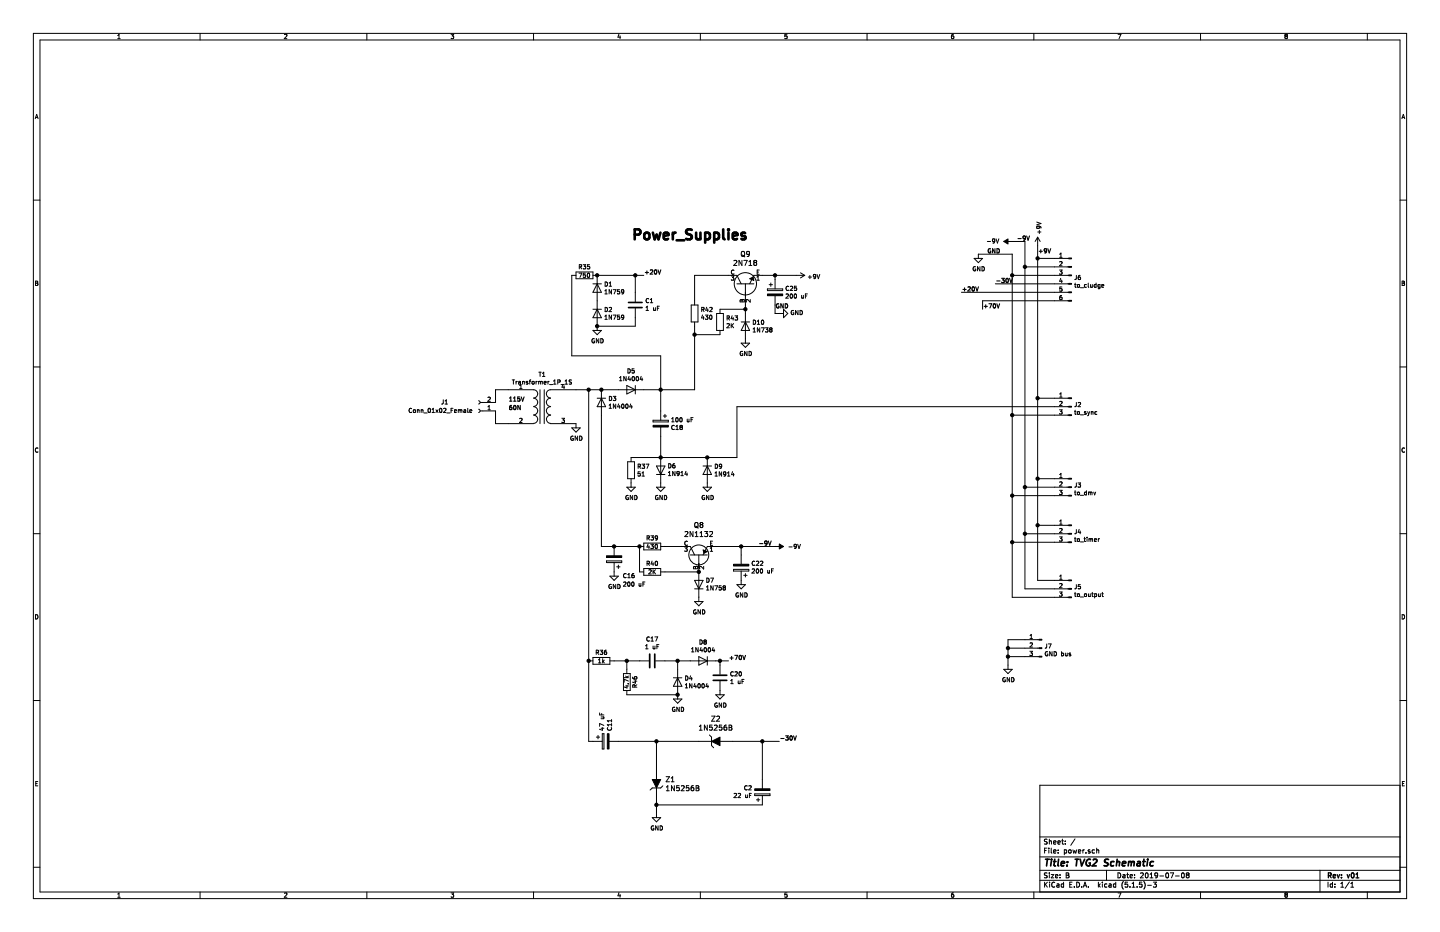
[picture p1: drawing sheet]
EESchema Schematic File Version 4
EELAYER 30 0
EELAYER END
$Descr B 17000 11000
encoding utf-8
Sheet 1 1
Title "TVG2 Schematic"
Date "2019-07-08"
Rev "v01"
Comp ""
Comment1 ""
Comment2 ""
Comment3 ""
Comment4 ""
$EndDescr
Text Label 7450 2850 0    118  ~ 24
Power_Supplies
$Comp
L Device:Transformer_1P_1S T1
U 1 1
P 6400 4800
F 0 "T1" H 6400 5181 50  0000 C CNN
F 1 "Transformer_1P_1S" H 6400 5090 50  0000 C CNN
F 2 "Connector_PinSocket_2.54mm:PinSocket_1x04_P2.54mm_Vertical" H 6400 4800 50  0001 C CNN
F 3 "~" H 6400 4800 50  0001 C CNN
	1    6400 4800
	1    0    0    -1  
$EndComp
$Comp
L power:GND #PWR026
U 1 1
P 6800 5000
F 0 "#PWR026" H 6800 4750 50  0001 C CNN
F 1 "GND" H 6805 4827 50  0000 C CNN
F 2 "" H 6800 5000 50  0001 C CNN
F 3 "" H 6800 5000 50  0001 C CNN
	1    6800 5000
	1    0    0    -1  
$EndComp
$Comp
L Diode:1N4004 D3
U 1 1
P 7100 4750
F 0 "D3" V 7054 4829 50  0000 L CNN
F 1 "1N4004" V 7145 4829 50  0000 L CNN
F 2 "Diode_THT:D_DO-41_SOD81_P10.16mm_Horizontal" H 7100 4575 50  0001 C CNN
F 3 "http://www.vishay.com/docs/88503/1n4001.pdf" H 7100 4750 50  0001 C CNN
	1    7100 4750
	0    1    1    0   
$EndComp
$Comp
L Diode:1N4004 D5
U 1 1
P 7450 4600
F 0 "D5" H 7450 4384 50  0000 C CNN
F 1 "1N4004" H 7450 4475 50  0000 C CNN
F 2 "Diode_THT:D_DO-41_SOD81_P10.16mm_Horizontal" H 7450 4425 50  0001 C CNN
F 3 "http://www.vishay.com/docs/88503/1n4001.pdf" H 7450 4600 50  0001 C CNN
	1    7450 4600
	-1   0    0    1   
$EndComp
$Comp
L Device:D D2
U 1 1
P 7050 3700
F 0 "D2" V 7004 3779 50  0000 L CNN
F 1 "1N759" V 7095 3779 50  0000 L CNN
F 2 "Diode_THT:D_DO-41_SOD81_P10.16mm_Horizontal" H 7050 3700 50  0001 C CNN
F 3 "~" H 7050 3700 50  0001 C CNN
	1    7050 3700
	0    1    1    0   
$EndComp
Wire Wire Line
	7300 4600 7100 4600
$Comp
L Device:R R35
U 1 1
P 6900 3250
F 0 "R35" V 6800 3250 50  0000 C CNN
F 1 "750" V 6900 3250 50  0000 C CNN
F 2 "Resistor_THT:R_Axial_DIN0207_L6.3mm_D2.5mm_P7.62mm_Horizontal" V 6830 3250 50  0001 C CNN
F 3 "~" H 6900 3250 50  0001 C CNN
	1    6900 3250
	0    1    1    0   
$EndComp
$Comp
L Device:D D1
U 1 1
P 7050 3400
F 0 "D1" V 7004 3479 50  0000 L CNN
F 1 "1N759" V 7095 3479 50  0000 L CNN
F 2 "Diode_THT:D_DO-41_SOD81_P10.16mm_Horizontal" H 7050 3400 50  0001 C CNN
F 3 "~" H 7050 3400 50  0001 C CNN
	1    7050 3400
	0    1    1    0   
$EndComp
$Comp
L Device:R R43
U 1 1
P 8500 3800
F 0 "R43" H 8570 3846 50  0000 L CNN
F 1 "2K" H 8570 3755 50  0000 L CNN
F 2 "Resistor_THT:R_Axial_DIN0207_L6.3mm_D2.5mm_P7.62mm_Horizontal" V 8430 3800 50  0001 C CNN
F 3 "~" H 8500 3800 50  0001 C CNN
	1    8500 3800
	1    0    0    -1  
$EndComp
$Comp
L Device:R R42
U 1 1
P 8200 3700
F 0 "R42" H 8270 3746 50  0000 L CNN
F 1 "430" H 8270 3655 50  0000 L CNN
F 2 "Resistor_THT:R_Axial_DIN0207_L6.3mm_D2.5mm_P7.62mm_Horizontal" V 8130 3700 50  0001 C CNN
F 3 "~" H 8200 3700 50  0001 C CNN
	1    8200 3700
	1    0    0    -1  
$EndComp
$Comp
L Device:D D10
U 1 1
P 8800 3850
F 0 "D10" V 8754 3929 50  0000 L CNN
F 1 "1N738" V 8845 3929 50  0000 L CNN
F 2 "Diode_THT:D_DO-41_SOD81_P10.16mm_Horizontal" H 8800 3850 50  0001 C CNN
F 3 "~" H 8800 3850 50  0001 C CNN
	1    8800 3850
	0    1    1    0   
$EndComp
$Comp
L Diode:1N914 D6
U 1 1
P 7800 5550
F 0 "D6" V 7846 5471 50  0000 R CNN
F 1 "1N914" V 7755 5471 50  0000 R CNN
F 2 "Diode_THT:D_DO-41_SOD81_P10.16mm_Horizontal" H 7800 5375 50  0001 C CNN
F 3 "http://www.vishay.com/docs/85622/1n914.pdf" H 7800 5550 50  0001 C CNN
	1    7800 5550
	0    -1   -1   0   
$EndComp
$Comp
L Diode:1N914 D9
U 1 1
P 8350 5550
F 0 "D9" V 8304 5629 50  0000 L CNN
F 1 "1N914" V 8395 5629 50  0000 L CNN
F 2 "Diode_THT:D_DO-41_SOD81_P10.16mm_Horizontal" H 8350 5375 50  0001 C CNN
F 3 "http://www.vishay.com/docs/85622/1n914.pdf" H 8350 5550 50  0001 C CNN
	1    8350 5550
	0    1    1    0   
$EndComp
$Comp
L power:GND #PWR031
U 1 1
P 7800 5700
F 0 "#PWR031" H 7800 5450 50  0001 C CNN
F 1 "GND" H 7805 5527 50  0000 C CNN
F 2 "" H 7800 5700 50  0001 C CNN
F 3 "" H 7800 5700 50  0001 C CNN
	1    7800 5700
	1    0    0    -1  
$EndComp
$Comp
L power:GND #PWR034
U 1 1
P 8350 5700
F 0 "#PWR034" H 8350 5450 50  0001 C CNN
F 1 "GND" H 8355 5527 50  0000 C CNN
F 2 "" H 8350 5700 50  0001 C CNN
F 3 "" H 8350 5700 50  0001 C CNN
	1    8350 5700
	1    0    0    -1  
$EndComp
Connection ~ 7100 4600
Wire Wire Line
	6800 4600 6950 4600
Connection ~ 7050 3250
$Comp
L power:+9V #PWR042
U 1 1
P 9400 3250
F 0 "#PWR042" H 9400 3100 50  0001 C CNN
F 1 "+9V" V 9415 3378 50  0000 L CNN
F 2 "" H 9400 3250 50  0001 C CNN
F 3 "" H 9400 3250 50  0001 C CNN
	1    9400 3250
	0    1    1    0   
$EndComp
$Comp
L Device:CP C25
U 1 1
P 9150 3450
F 0 "C25" H 9268 3496 50  0000 L CNN
F 1 "200 uF" H 9268 3405 50  0000 L CNN
F 2 "Capacitor_THT:CP_Radial_D14.0mm_P5.00mm" H 9188 3300 50  0001 C CNN
F 3 "~" H 9150 3450 50  0001 C CNN
	1    9150 3450
	1    0    0    -1  
$EndComp
Wire Wire Line
	9000 3250 9150 3250
Wire Wire Line
	9150 3250 9150 3300
Connection ~ 9150 3250
$Comp
L power:GND #PWR041
U 1 1
P 9200 3700
F 0 "#PWR041" H 9200 3450 50  0001 C CNN
F 1 "GND" V 9205 3572 50  0000 R CNN
F 2 "" H 9200 3700 50  0001 C CNN
F 3 "" H 9200 3700 50  0001 C CNN
	1    9200 3700
	0    -1   -1   0   
$EndComp
Wire Wire Line
	8600 3250 8200 3250
Wire Wire Line
	8200 3250 8200 3550
Wire Wire Line
	8500 3950 8200 3950
$Comp
L power:GND #PWR038
U 1 1
P 8800 4000
F 0 "#PWR038" H 8800 3750 50  0001 C CNN
F 1 "GND" H 8805 3827 50  0000 C CNN
F 2 "" H 8800 4000 50  0001 C CNN
F 3 "" H 8800 4000 50  0001 C CNN
	1    8800 4000
	1    0    0    -1  
$EndComp
Wire Wire Line
	8700 5400 8350 5400
Connection ~ 8350 5400
Wire Wire Line
	8350 5400 7800 5400
Connection ~ 7800 5400
$Comp
L Device:R R37
U 1 1
P 7450 5550
F 0 "R37" H 7520 5596 50  0000 L CNN
F 1 "51" H 7520 5505 50  0000 L CNN
F 2 "Resistor_THT:R_Axial_DIN0207_L6.3mm_D2.5mm_P7.62mm_Horizontal" V 7380 5550 50  0001 C CNN
F 3 "~" H 7450 5550 50  0001 C CNN
	1    7450 5550
	1    0    0    -1  
$EndComp
$Comp
L power:GND #PWR030
U 1 1
P 7450 5700
F 0 "#PWR030" H 7450 5450 50  0001 C CNN
F 1 "GND" H 7455 5527 50  0000 C CNN
F 2 "" H 7450 5700 50  0001 C CNN
F 3 "" H 7450 5700 50  0001 C CNN
	1    7450 5700
	1    0    0    -1  
$EndComp
Wire Wire Line
	7800 5400 7450 5400
$Comp
L Device:CP C16
U 1 1
P 7250 6600
F 0 "C16" H 7150 6800 50  0000 R CNN
F 1 "200 uF" H 7150 6900 50  0000 R CNN
F 2 "Capacitor_THT:CP_Radial_D14.0mm_P5.00mm" H 7288 6450 50  0001 C CNN
F 3 "~" H 7250 6600 50  0001 C CNN
	1    7250 6600
	-1   0    0    1   
$EndComp
$Comp
L Device:R R39
U 1 1
P 7700 6450
F 0 "R39" V 7600 6450 50  0000 C CNN
F 1 "430" V 7700 6450 50  0000 C CNN
F 2 "Resistor_THT:R_Axial_DIN0207_L6.3mm_D2.5mm_P7.62mm_Horizontal" V 7630 6450 50  0001 C CNN
F 3 "~" H 7700 6450 50  0001 C CNN
	1    7700 6450
	0    1    1    0   
$EndComp
$Comp
L dk_Transistors-Bipolar-BJT-Single:2N2222 Q8
U 1 1
P 8250 6550
F 0 "Q8" V 8597 6550 60  0000 C CNN
F 1 "2N1132" V 8491 6550 60  0000 C CNN
F 2 "digikey-footprints:TO-92-3" H 8450 6750 60  0001 L CNN
F 3 "https://my.centralsemi.com/get_document.php?cmp=1&mergetype=pd&mergepath=pd&pdf_id=2N2221.PDF" H 8450 6850 60  0001 L CNN
F 4 "2N2222CS-ND" H 8450 6950 60  0001 L CNN "Digi-Key_PN"
F 5 "2N2222" H 8450 7050 60  0001 L CNN "MPN"
F 6 "Discrete Semiconductor Products" H 8450 7150 60  0001 L CNN "Category"
F 7 "Transistors - Bipolar (BJT) - Single" H 8450 7250 60  0001 L CNN "Family"
F 8 "https://my.centralsemi.com/get_document.php?cmp=1&mergetype=pd&mergepath=pd&pdf_id=2N2221.PDF" H 8450 7350 60  0001 L CNN "DK_Datasheet_Link"
F 9 "/product-detail/en/central-semiconductor-corp/2N2222/2N2222CS-ND/4806844" H 8450 7450 60  0001 L CNN "DK_Detail_Page"
F 10 "TRANS NPN 30V 0.8A TO-18" H 8450 7550 60  0001 L CNN "Description"
F 11 "Central Semiconductor Corp" H 8450 7650 60  0001 L CNN "Manufacturer"
F 12 "Active" H 8450 7750 60  0001 L CNN "Status"
	1    8250 6550
	0    1    -1   0   
$EndComp
$Comp
L power:-9V #PWR040
U 1 1
P 9150 6450
F 0 "#PWR040" H 9150 6325 50  0001 C CNN
F 1 "-9V" V 9150 6600 50  0000 L CNN
F 2 "" H 9150 6450 50  0001 C CNN
F 3 "" H 9150 6450 50  0001 C CNN
	1    9150 6450
	0    1    1    0   
$EndComp
$Comp
L Device:CP C22
U 1 1
P 8750 6700
F 0 "C22" H 8632 6654 50  0000 R CNN
F 1 "200 uF" H 8632 6745 50  0000 R CNN
F 2 "Capacitor_THT:CP_Radial_D14.0mm_P5.00mm" H 8788 6550 50  0001 C CNN
F 3 "~" H 8750 6700 50  0001 C CNN
	1    8750 6700
	-1   0    0    1   
$EndComp
$Comp
L power:GND #PWR037
U 1 1
P 8750 6850
F 0 "#PWR037" H 8750 6600 50  0001 C CNN
F 1 "GND" H 8755 6677 50  0000 C CNN
F 2 "" H 8750 6850 50  0001 C CNN
F 3 "" H 8750 6850 50  0001 C CNN
	1    8750 6850
	1    0    0    -1  
$EndComp
$Comp
L Device:D D7
U 1 1
P 8250 6900
F 0 "D7" V 8296 6821 50  0000 R CNN
F 1 "1N758" V 8205 6821 50  0000 R CNN
F 2 "Diode_THT:D_DO-41_SOD81_P10.16mm_Horizontal" H 8250 6900 50  0001 C CNN
F 3 "~" H 8250 6900 50  0001 C CNN
	1    8250 6900
	0    -1   -1   0   
$EndComp
$Comp
L Device:R R40
U 1 1
P 7700 6750
F 0 "R40" V 7600 6750 50  0000 C CNN
F 1 "2K" V 7700 6750 50  0000 C CNN
F 2 "Resistor_THT:R_Axial_DIN0207_L6.3mm_D2.5mm_P7.62mm_Horizontal" V 7630 6750 50  0001 C CNN
F 3 "~" H 7700 6750 50  0001 C CNN
	1    7700 6750
	0    1    1    0   
$EndComp
$Comp
L power:GND #PWR033
U 1 1
P 8250 7050
F 0 "#PWR033" H 8250 6800 50  0001 C CNN
F 1 "GND" H 8255 6877 50  0000 C CNN
F 2 "" H 8250 7050 50  0001 C CNN
F 3 "" H 8250 7050 50  0001 C CNN
	1    8250 7050
	1    0    0    -1  
$EndComp
$Comp
L Device:R R36
U 1 1
P 7100 7800
F 0 "R36" V 7000 7800 50  0000 C CNN
F 1 "1k" V 7100 7800 50  0000 C CNN
F 2 "Resistor_THT:R_Axial_DIN0207_L6.3mm_D2.5mm_P7.62mm_Horizontal" V 7030 7800 50  0001 C CNN
F 3 "~" H 7100 7800 50  0001 C CNN
	1    7100 7800
	0    1    1    0   
$EndComp
$Comp
L Device:C C17
U 1 1
P 7700 7800
F 0 "C17" V 7952 7800 50  0000 C CNN
F 1 "1 uF" V 7861 7800 50  0000 C CNN
F 2 "Capacitor_THT:C_Disc_D4.7mm_W2.5mm_P5.00mm" H 7738 7650 50  0001 C CNN
F 3 "~" H 7700 7800 50  0001 C CNN
	1    7700 7800
	0    -1   -1   0   
$EndComp
$Comp
L Diode:1N4004 D8
U 1 1
P 8300 7800
F 0 "D8" H 8300 7584 50  0000 C CNN
F 1 "1N4004" H 8300 7675 50  0000 C CNN
F 2 "Diode_THT:D_DO-41_SOD81_P10.16mm_Horizontal" H 8300 7625 50  0001 C CNN
F 3 "http://www.vishay.com/docs/88503/1n4001.pdf" H 8300 7800 50  0001 C CNN
	1    8300 7800
	-1   0    0    1   
$EndComp
$Comp
L Diode:1N4004 D4
U 1 1
P 8000 8050
F 0 "D4" V 7954 8129 50  0000 L CNN
F 1 "1N4004" V 8045 8129 50  0000 L CNN
F 2 "Diode_THT:D_DO-41_SOD81_P10.16mm_Horizontal" H 8000 7875 50  0001 C CNN
F 3 "http://www.vishay.com/docs/88503/1n4001.pdf" H 8000 8050 50  0001 C CNN
	1    8000 8050
	0    1    1    0   
$EndComp
$Comp
L Device:C C20
U 1 1
P 8500 8000
F 0 "C20" H 8615 8046 50  0000 L CNN
F 1 "1 uF" H 8615 7955 50  0000 L CNN
F 2 "Capacitor_THT:C_Disc_D4.7mm_W2.5mm_P5.00mm" H 8538 7850 50  0001 C CNN
F 3 "~" H 8500 8000 50  0001 C CNN
	1    8500 8000
	1    0    0    -1  
$EndComp
$Comp
L power:GND #PWR029
U 1 1
P 8000 8200
F 0 "#PWR029" H 8000 7950 50  0001 C CNN
F 1 "GND" H 8005 8027 50  0000 C CNN
F 2 "" H 8000 8200 50  0001 C CNN
F 3 "" H 8000 8200 50  0001 C CNN
	1    8000 8200
	1    0    0    -1  
$EndComp
$Comp
L power:GND #PWR032
U 1 1
P 8500 8150
F 0 "#PWR032" H 8500 7900 50  0001 C CNN
F 1 "GND" H 8505 7977 50  0000 C CNN
F 2 "" H 8500 8150 50  0001 C CNN
F 3 "" H 8500 8150 50  0001 C CNN
	1    8500 8150
	1    0    0    -1  
$EndComp
Text Label 8600 7800 0    50   ~ 10
+70V
Wire Wire Line
	8600 7800 8500 7800
Wire Wire Line
	7550 6450 7250 6450
Wire Wire Line
	8050 6450 7850 6450
Wire Wire Line
	7550 6450 7550 6750
Connection ~ 7550 6450
Wire Wire Line
	7850 6750 8250 6750
Connection ~ 8250 6750
Wire Wire Line
	8450 6450 8750 6450
Wire Wire Line
	8750 6450 8750 6550
Connection ~ 8750 6450
$Comp
L power:GND #PWR028
U 1 1
P 7250 6750
F 0 "#PWR028" H 7250 6500 50  0001 C CNN
F 1 "GND" H 7255 6577 50  0000 C CNN
F 2 "" H 7250 6750 50  0001 C CNN
F 3 "" H 7250 6750 50  0001 C CNN
	1    7250 6750
	1    0    0    -1  
$EndComp
Wire Wire Line
	6950 7800 6950 4600
Connection ~ 6950 4600
Wire Wire Line
	6950 4600 7100 4600
Wire Wire Line
	7100 4900 7100 6450
Wire Wire Line
	7100 6450 7250 6450
Connection ~ 7250 6450
Wire Wire Line
	7600 4600 7800 4600
Wire Wire Line
	8200 3850 8200 3950
Wire Wire Line
	8200 4600 7800 4600
Connection ~ 7800 4600
$Comp
L power:GND #PWR027
U 1 1
P 7050 3850
F 0 "#PWR027" H 7050 3600 50  0001 C CNN
F 1 "GND" H 7055 3677 50  0000 C CNN
F 2 "" H 7050 3850 50  0001 C CNN
F 3 "" H 7050 3850 50  0001 C CNN
	1    7050 3850
	1    0    0    -1  
$EndComp
Wire Wire Line
	7800 4600 7800 4200
Wire Wire Line
	7800 4200 6750 4200
Wire Wire Line
	6750 4200 6750 3250
$Comp
L Connector:Conn_01x02_Female J1
U 1 1
P 5650 4850
F 0 "J1" H 6050 4750 50  0000 C CNN
F 1 "Conn_01x02_Female" H 6100 4850 50  0000 C CNN
F 2 "Connector_PinSocket_2.54mm:PinSocket_1x02_P2.54mm_Vertical" H 5650 4850 50  0001 C CNN
F 3 "~" H 5650 4850 50  0001 C CNN
	1    5650 4850
	-1   0    0    1   
$EndComp
Wire Wire Line
	6000 4600 5850 4600
Wire Wire Line
	5850 4600 5850 4750
Wire Wire Line
	6000 5000 5850 5000
Wire Wire Line
	5850 5000 5850 4850
Text Label 6000 4850 0    50   ~ 10
60N
Text Label 6000 4750 0    50   ~ 10
115V
$Comp
L Connector:Conn_01x03_Male J2
U 1 1
P 12650 4800
F 0 "J2" H 12622 4824 50  0000 R CNN
F 1 "to_sync" H 12622 4733 50  0000 R CNN
F 2 "Connector_PinHeader_2.54mm:PinHeader_1x03_P2.54mm_Vertical" H 12650 4800 50  0001 C CNN
F 3 "~" H 12650 4800 50  0001 C CNN
	1    12650 4800
	-1   0    0    -1  
$EndComp
$Comp
L Connector:Conn_01x03_Male J3
U 1 1
P 12650 5750
F 0 "J3" H 12622 5774 50  0000 R CNN
F 1 "to_dmv" H 12622 5683 50  0000 R CNN
F 2 "Connector_PinHeader_2.54mm:PinHeader_1x03_P2.54mm_Vertical" H 12650 5750 50  0001 C CNN
F 3 "~" H 12650 5750 50  0001 C CNN
	1    12650 5750
	-1   0    0    -1  
$EndComp
$Comp
L Connector:Conn_01x03_Male J4
U 1 1
P 12650 6300
F 0 "J4" H 12622 6324 50  0000 R CNN
F 1 "to_timer" H 12622 6233 50  0000 R CNN
F 2 "Connector_PinHeader_2.54mm:PinHeader_1x03_P2.54mm_Vertical" H 12650 6300 50  0001 C CNN
F 3 "~" H 12650 6300 50  0001 C CNN
	1    12650 6300
	-1   0    0    -1  
$EndComp
$Comp
L Connector:Conn_01x03_Male J5
U 1 1
P 12650 6950
F 0 "J5" H 12622 6974 50  0000 R CNN
F 1 "to_output" H 12622 6883 50  0000 R CNN
F 2 "Connector_PinHeader_2.54mm:PinHeader_1x03_P2.54mm_Vertical" H 12650 6950 50  0001 C CNN
F 3 "~" H 12650 6950 50  0001 C CNN
	1    12650 6950
	-1   0    0    -1  
$EndComp
Wire Wire Line
	12450 4700 12250 4700
Wire Wire Line
	12250 4700 12250 5650
Wire Wire Line
	12250 5650 12450 5650
Wire Wire Line
	12450 6200 12250 6200
Wire Wire Line
	12250 6200 12250 5650
Connection ~ 12250 5650
Wire Wire Line
	12250 6850 12250 6200
Wire Wire Line
	12250 6850 12450 6850
Connection ~ 12250 6200
Wire Wire Line
	12250 3050 12450 3050
Wire Wire Line
	12450 3150 12100 3150
Wire Wire Line
	12450 5750 12100 5750
Wire Wire Line
	12450 6300 12100 6300
Wire Wire Line
	12100 6300 12100 5750
Wire Wire Line
	12100 6950 12100 6300
Wire Wire Line
	12100 6950 12450 6950
Connection ~ 12100 6300
Wire Wire Line
	12450 3250 11950 3250
Wire Wire Line
	11950 4900 12450 4900
Wire Wire Line
	12450 5850 11950 5850
Wire Wire Line
	11950 5850 11950 4900
Wire Wire Line
	12450 6400 11950 6400
Wire Wire Line
	11950 6400 11950 5850
Connection ~ 11950 5850
Wire Wire Line
	12450 7050 11950 7050
Wire Wire Line
	11950 7050 11950 6400
Connection ~ 11950 6400
Wire Wire Line
	11600 3550 11600 3650
Text Label 11350 3450 0    50   ~ 10
+20V
Text Label 11600 3650 0    50   ~ 10
+70V
$Comp
L power:+9V #PWR0101
U 1 1
P 12250 2900
F 0 "#PWR0101" H 12250 2750 50  0001 C CNN
F 1 "+9V" V 12265 3028 50  0000 L CNN
F 2 "" H 12250 2900 50  0001 C CNN
F 3 "" H 12250 2900 50  0001 C CNN
	1    12250 2900
	1    0    0    -1  
$EndComp
$Comp
L power:GND #PWR0102
U 1 1
P 11550 3000
F 0 "#PWR0102" H 11550 2750 50  0001 C CNN
F 1 "GND" H 11555 2827 50  0000 C CNN
F 2 "" H 11550 3000 50  0001 C CNN
F 3 "" H 11550 3000 50  0001 C CNN
	1    11550 3000
	1    0    0    -1  
$EndComp
$Comp
L power:-9V #PWR0103
U 1 1
P 11950 2850
F 0 "#PWR0103" H 11950 2725 50  0001 C CNN
F 1 "-9V" V 11950 3000 50  0000 L CNN
F 2 "" H 11950 2850 50  0001 C CNN
F 3 "" H 11950 2850 50  0001 C CNN
	1    11950 2850
	0    -1   -1   0   
$EndComp
Wire Wire Line
	11550 3000 11950 3000
Wire Wire Line
	11950 3000 11950 3250
Wire Wire Line
	12100 3150 12100 2850
Wire Wire Line
	12100 2850 11950 2850
Wire Wire Line
	12250 2900 12250 3050
Text Label 12250 3000 0    50   ~ 10
+9V
Text Label 12000 2850 0    50   ~ 10
-9V
Text Label 11650 3000 0    50   ~ 10
GND
Wire Wire Line
	8700 5400 8700 4800
Wire Wire Line
	8700 4800 12450 4800
$Comp
L Device:C C1
U 1 1
P 7500 3600
F 0 "C1" H 7385 3554 50  0000 R CNN
F 1 "1 uF" H 7385 3645 50  0000 R CNN
F 2 "Capacitor_THT:CP_Radial_D10.0mm_P3.80mm" H 7538 3450 50  0001 C CNN
F 3 "~" H 7500 3600 50  0001 C CNN
	1    7500 3600
	-1   0    0    1   
$EndComp
Wire Wire Line
	7500 3450 7500 3250
Wire Wire Line
	7050 3250 7500 3250
Wire Wire Line
	7500 3250 7600 3250
Connection ~ 7500 3250
Wire Wire Line
	7500 3750 7500 3850
Wire Wire Line
	7500 3850 7050 3850
Connection ~ 7050 3850
Text Label 7600 3250 0    50   ~ 10
+20V
$Comp
L dk_Transistors-Bipolar-BJT-RF:2N5109 Q9
U 1 1
P 8800 3250
F 0 "Q9" V 9047 3250 60  0000 C CNN
F 1 "2N718" V 8941 3250 60  0000 C CNN
F 2 "digikey-footprints:TO-92-3" H 9000 3450 60  0001 L CNN
F 3 "https://my.centralsemi.com/get_document.php?cmp=1&mergetype=pd&mergepath=pd&pdf_id=2N5109.PDF" H 9000 3550 60  0001 L CNN
F 4 "2N5109CS-ND" H 9000 3650 60  0001 L CNN "Digi-Key_PN"
F 5 "2N5109" H 9000 3750 60  0001 L CNN "MPN"
F 6 "Discrete Semiconductor Products" H 9000 3850 60  0001 L CNN "Category"
F 7 "Transistors - Bipolar (BJT) - RF" H 9000 3950 60  0001 L CNN "Family"
F 8 "https://my.centralsemi.com/get_document.php?cmp=1&mergetype=pd&mergepath=pd&pdf_id=2N5109.PDF" H 9000 4050 60  0001 L CNN "DK_Datasheet_Link"
F 9 "/product-detail/en/central-semiconductor-corp/2N5109/2N5109CS-ND/4806909" H 9000 4150 60  0001 L CNN "DK_Detail_Page"
F 10 "RF TRANS NPN 20V 1.2GHZ TO39" H 9000 4250 60  0001 L CNN "Description"
F 11 "Central Semiconductor Corp" H 9000 4350 60  0001 L CNN "Manufacturer"
F 12 "Active" H 9000 4450 60  0001 L CNN "Status"
	1    8800 3250
	0    -1   -1   0   
$EndComp
Connection ~ 8200 3950
Wire Wire Line
	8200 3950 8200 4600
Wire Wire Line
	8500 3650 8800 3650
Wire Wire Line
	8800 3650 8800 3600
Wire Wire Line
	8800 3650 8800 3700
Connection ~ 8800 3650
$Comp
L Device:CP C18
U 1 1
P 7800 5000
F 0 "C18" H 7682 4954 50  0000 R CNN
F 1 "100 uF" H 7682 5045 50  0000 R CNN
F 2 "Capacitor_THT:CP_Radial_D10.0mm_P3.80mm" H 7838 4850 50  0001 C CNN
F 3 "~" H 7800 5000 50  0001 C CNN
	1    7800 5000
	-1   0    0    -1  
$EndComp
Wire Wire Line
	7800 5150 7800 5400
Wire Wire Line
	7800 4850 7800 4600
$Comp
L Device:R R46
U 1 1
P 7400 8050
F 0 "R46" V 7300 8050 50  0000 C CNN
F 1 "4.7k" V 7400 8050 50  0000 C CNN
F 2 "Resistor_THT:R_Axial_DIN0207_L6.3mm_D2.5mm_P7.62mm_Horizontal" V 7330 8050 50  0001 C CNN
F 3 "~" H 7400 8050 50  0001 C CNN
	1    7400 8050
	-1   0    0    1   
$EndComp
Wire Wire Line
	7850 7800 8000 7800
Wire Wire Line
	7250 7800 7400 7800
Wire Wire Line
	7400 7900 7400 7800
Connection ~ 7400 7800
Wire Wire Line
	7400 7800 7550 7800
Wire Wire Line
	7400 8200 8000 8200
Connection ~ 8000 8200
Wire Wire Line
	8000 7900 8000 7800
Connection ~ 8000 7800
Wire Wire Line
	8000 7800 8150 7800
Wire Wire Line
	8500 7850 8500 7800
Connection ~ 8500 7800
Wire Wire Line
	8500 7800 8450 7800
$Comp
L Connector:Conn_01x03_Male J7
U 1 1
P 12300 7650
F 0 "J7" H 12272 7674 50  0000 R CNN
F 1 "GND bus" H 12272 7583 50  0000 R CNN
F 2 "Connector_PinHeader_2.54mm:PinHeader_1x03_P2.54mm_Vertical" H 12300 7650 50  0001 C CNN
F 3 "~" H 12300 7650 50  0001 C CNN
	1    12300 7650
	-1   0    0    -1  
$EndComp
$Comp
L power:GND #PWR0104
U 1 1
P 11900 7850
F 0 "#PWR0104" H 11900 7600 50  0001 C CNN
F 1 "GND" H 11905 7677 50  0000 C CNN
F 2 "" H 11900 7850 50  0001 C CNN
F 3 "" H 11900 7850 50  0001 C CNN
	1    11900 7850
	1    0    0    -1  
$EndComp
Wire Wire Line
	12100 7550 11900 7550
Wire Wire Line
	11900 7550 11900 7650
Wire Wire Line
	12100 7650 11900 7650
Connection ~ 11900 7650
Wire Wire Line
	11900 7650 11900 7750
Wire Wire Line
	12100 7750 11900 7750
Connection ~ 11900 7750
Wire Wire Line
	11900 7750 11900 7850
$Comp
L Device:CP C11
U 1 1
P 7150 8750
F 0 "C11" H 7032 8704 50  0000 R CNN
F 1 "47 uF" H 7032 8795 50  0000 R CNN
F 2 "Capacitor_THT:CP_Radial_D10.0mm_P3.80mm" H 7188 8600 50  0001 C CNN
F 3 "~" H 7150 8750 50  0001 C CNN
	1    7150 8750
	0    -1   1    0   
$EndComp
$Comp
L Device:CP C2
U 1 1
P 9000 9350
F 0 "C2" H 8882 9304 50  0000 R CNN
F 1 "22 uF" H 8882 9395 50  0000 R CNN
F 2 "Capacitor_THT:CP_Radial_D10.0mm_P3.80mm" H 9038 9200 50  0001 C CNN
F 3 "~" H 9000 9350 50  0001 C CNN
	1    9000 9350
	1    0    0    1   
$EndComp
Wire Wire Line
	7300 8750 7750 8750
Wire Wire Line
	9000 8750 9000 9200
Wire Wire Line
	9000 9500 7750 9500
Wire Wire Line
	7750 9500 7750 9450
Wire Wire Line
	7000 8750 6950 8750
Wire Wire Line
	6950 8750 6950 7800
Connection ~ 6950 7800
$Comp
L power:GND #PWR0105
U 1 1
P 7750 9600
F 0 "#PWR0105" H 7750 9350 50  0001 C CNN
F 1 "GND" H 7755 9427 50  0000 C CNN
F 2 "" H 7750 9600 50  0001 C CNN
F 3 "" H 7750 9600 50  0001 C CNN
	1    7750 9600
	1    0    0    -1  
$EndComp
Wire Wire Line
	7750 9600 7750 9500
Connection ~ 7750 9500
Wire Wire Line
	9000 8750 9200 8750
Text Label 9200 8750 0    50   ~ 10
-30V
Wire Wire Line
	7750 9050 7750 8750
Wire Wire Line
	8250 8750 7750 8750
Connection ~ 7750 8750
Wire Wire Line
	9150 3250 9400 3250
Wire Wire Line
	8750 6450 9150 6450
Wire Wire Line
	9200 3700 9150 3700
Wire Wire Line
	9150 3700 9150 3600
Text Label 8950 6450 0    50   ~ 10
-9V
Text Label 9150 3650 0    50   ~ 10
GND
Wire Wire Line
	8650 8750 9000 8750
Connection ~ 9000 8750
$Comp
L dk_Diodes-Zener-Single:MMSZ5231B-7-F Z1
U 1 1
P 7750 9250
F 0 "Z1" V 7697 9353 60  0000 L CNN
F 1 "1N5256B" V 7803 9353 60  0000 L CNN
F 2 "digikey-footprints:DO-41" H 7950 9450 60  0001 L CNN
F 3 "https://www.diodes.com/assets/Datasheets/ds18010.pdf" H 7950 9550 60  0001 L CNN
F 4 "MMSZ5231B-FDICT-ND" H 7950 9650 60  0001 L CNN "Digi-Key_PN"
F 5 "MMSZ5231B-7-F" H 7950 9750 60  0001 L CNN "MPN"
F 6 "Discrete Semiconductor Products" H 7950 9850 60  0001 L CNN "Category"
F 7 "Diodes - Zener - Single" H 7950 9950 60  0001 L CNN "Family"
F 8 "https://www.diodes.com/assets/Datasheets/ds18010.pdf" H 7950 10050 60  0001 L CNN "DK_Datasheet_Link"
F 9 "/product-detail/en/diodes-incorporated/MMSZ5231B-7-F/MMSZ5231B-FDICT-ND/755506" H 7950 10150 60  0001 L CNN "DK_Detail_Page"
F 10 "DIODE ZENER 5.1V 500MW SOD123" H 7950 10250 60  0001 L CNN "Description"
F 11 "Diodes Incorporated" H 7950 10350 60  0001 L CNN "Manufacturer"
F 12 "Active" H 7950 10450 60  0001 L CNN "Status"
	1    7750 9250
	0    1    1    0   
$EndComp
$Comp
L dk_Diodes-Zener-Single:MMSZ5231B-7-F Z2
U 1 1
P 8450 8750
F 0 "Z2" H 8450 8488 60  0000 C CNN
F 1 "1N5256B" H 8450 8594 60  0000 C CNN
F 2 "digikey-footprints:DO-41" H 8650 8950 60  0001 L CNN
F 3 "https://www.diodes.com/assets/Datasheets/ds18010.pdf" H 8650 9050 60  0001 L CNN
F 4 "MMSZ5231B-FDICT-ND" H 8650 9150 60  0001 L CNN "Digi-Key_PN"
F 5 "MMSZ5231B-7-F" H 8650 9250 60  0001 L CNN "MPN"
F 6 "Discrete Semiconductor Products" H 8650 9350 60  0001 L CNN "Category"
F 7 "Diodes - Zener - Single" H 8650 9450 60  0001 L CNN "Family"
F 8 "https://www.diodes.com/assets/Datasheets/ds18010.pdf" H 8650 9550 60  0001 L CNN "DK_Datasheet_Link"
F 9 "/product-detail/en/diodes-incorporated/MMSZ5231B-7-F/MMSZ5231B-FDICT-ND/755506" H 8650 9650 60  0001 L CNN "DK_Detail_Page"
F 10 "DIODE ZENER 5.1V 500MW SOD123" H 8650 9750 60  0001 L CNN "Description"
F 11 "Diodes Incorporated" H 8650 9850 60  0001 L CNN "Manufacturer"
F 12 "Active" H 8650 9950 60  0001 L CNN "Status"
	1    8450 8750
	-1   0    0    1   
$EndComp
Connection ~ 12250 3050
Connection ~ 12100 3150
Connection ~ 11950 3250
Connection ~ 11950 4900
Connection ~ 12100 5750
Connection ~ 12250 4700
Text Label 11750 3350 0    50   ~ 10
-30V
Wire Wire Line
	12450 3350 11750 3350
Wire Wire Line
	12100 3150 12100 5750
Wire Wire Line
	12450 3550 11600 3550
Wire Wire Line
	12450 3450 11350 3450
Wire Wire Line
	11950 3250 11950 4900
Wire Wire Line
	12250 4700 12250 3050
$Comp
L Connector:Conn_01x06_Male J6
U 1 1
P 12650 3250
F 0 "J6" H 12622 3224 50  0000 R CNN
F 1 "to_cludge" H 12622 3133 50  0000 R CNN
F 2 "Connector_PinHeader_2.54mm:PinHeader_1x06_P2.54mm_Vertical" H 12650 3250 50  0001 C CNN
F 3 "~" H 12650 3250 50  0001 C CNN
	1    12650 3250
	-1   0    0    -1  
$EndComp
$EndSCHEMATC
